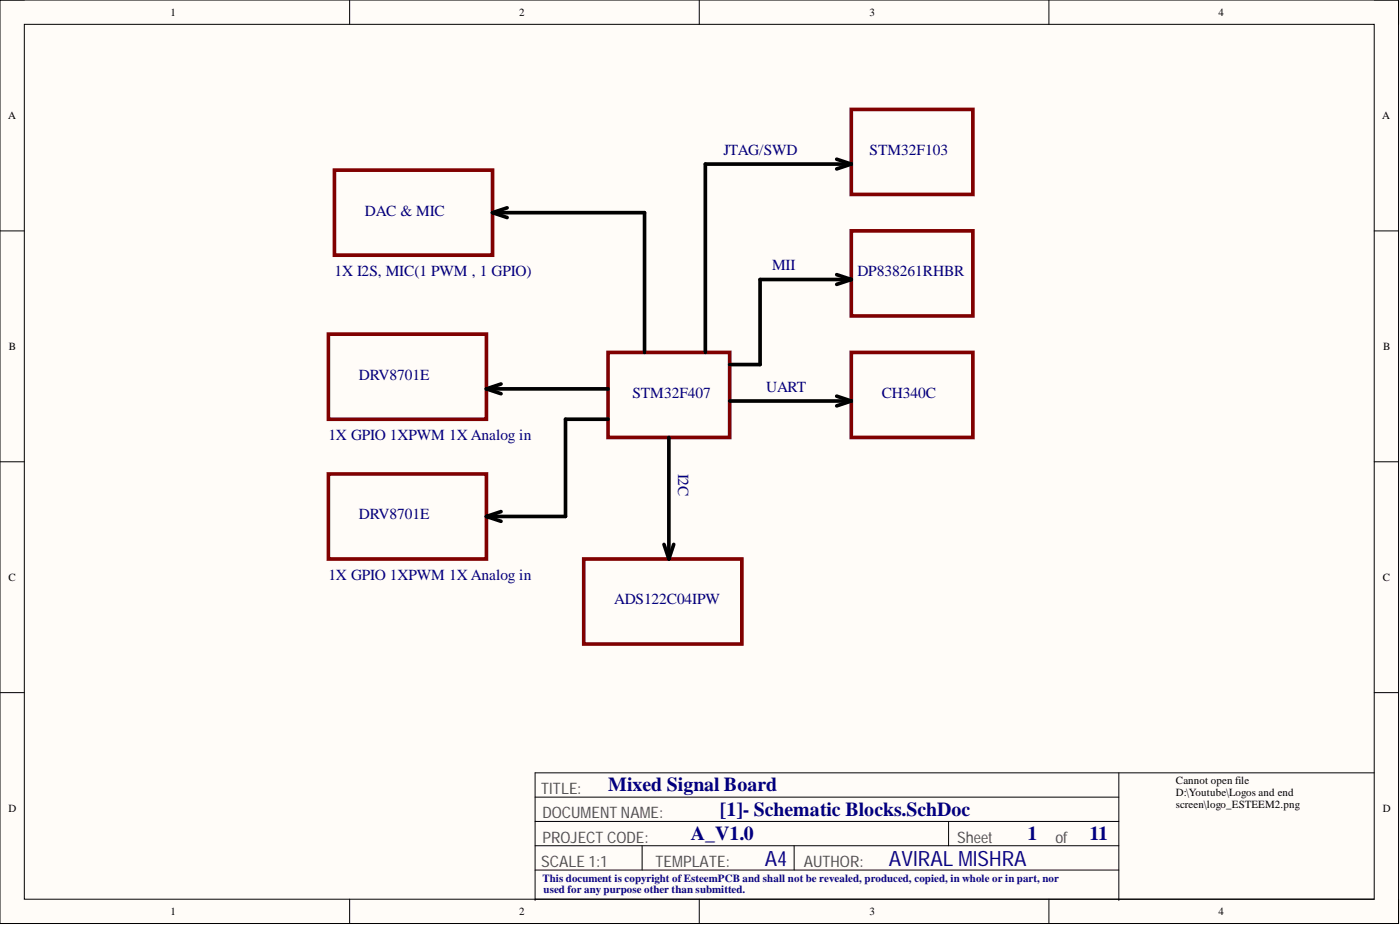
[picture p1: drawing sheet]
<svg xmlns="http://www.w3.org/2000/svg" width="292mm" height="193mm" viewBox="0 0 292 193" stroke-linecap="round" stroke-linejoin="round" font-family="sans-serif">
<path d="M0 0h291.8v192.7h-291.8z" fill-rule="evenodd" fill="#fffcf8"/>
<path d="M0 0h291.8v192.7h-291.8z" fill="none" stroke="#000" stroke-width=".21"/>
<path d="M5.1 5.1h281.6v182.5h-281.6z" fill-rule="evenodd" fill="#fffcf8"/>
<g fill="none" stroke="#000" stroke-width=".21">
<path d="M0 0h5.1M5.1 5.1h281.6v182.5h-281.6zM72.9 0v5.1M145.9 0v5.1M218.8 0v5.1M286.7 0h5.1v5.1M0 48.2h5.1M286.7 48.2h5.1M0 96.3h5.1M286.7 96.3h5.1M0 144.5h5.1M286.7 144.5h5.1"/>
<path d="M111.6 176.4h121.8M111.6 166.3h121.8M111.6 171.4h121.8M134 176.4v5.1M165.7 176.4v5.1M197.9 171.4v5M233.4 161.2v26.6M286.7 161.2h-175.1v26.6M72.9 187.6v5.1M111.6 187.6h175.1M111.6 181.5h121.8M145.9 187.6v5.1"/>
<path d="M218.8 187.6v5.1M291.8 187.6v5.1"/>
</g>
<path d="M69.8 35.5h33v17.7h-33zM177.6 22.8h25.4v17.8h-25.4zM177.6 48.2h25.4v17.7h-25.4zM68.5 69.7h33v17.8h-33zM126.9 73.5h25.3v17.8h-25.3zM177.6 73.5h25.4v17.8h-25.4zM68.5 98.9h33v17.7h-33zM121.8 116.6h33v17.8h-33z" fill="none" stroke="#800000" stroke-width=".76"/>
<g fill="none" stroke="#000" stroke-width=".76">
<path d="M174.6 33.2l3 1M177.6 34.2h-30.4v39.3M177.6 34.2l-3 1M102.8 44.4h31.7v29.1M102.8 44.4l3 1M105.8 43.4l-3 1M174.6 57.3l3 1M177.6 58.3h-19v17.8h-6.4M177.6 58.3l-3 1M101.5 81.1h25.4M101.5 81.1l3 1M104.5 80.1l-3 1"/>
<path d="M126.9 87.5h-8.9v20.2h-16.5M139.6 91.3v25.3M152.2 83.7h25.4M174.6 82.6l3 1.1M177.6 83.7l-3 1M101.5 107.7l3 1.1M104.5 106.7l-3 1M138.5 113.6l1.1 3M140.6 113.6l-1 3"/>
</g>
<g font-size="4.4" fill="#0c0087">
<text x="159.6" y="180.6">A4</text>
<text x="185.5" y="180.6">AVIRAL MISHRA</text>
</g>
<g font-size="4.1" fill="#000080">
<text x="126.9" y="165.1">Mixed Signal Board</text>
<text x="150.2" y="170.2">[1]- Schematic Blocks.SchDoc</text>
<text x="144.1" y="175.3">A_V1.0</text>
<text x="214.4" y="175.3">1</text>
<text x="227.3" y="175.3">11</text>
</g>
<g font-size="3.3" fill="#505050">
<text x="112.9" y="165.6">TITLE:</text>
<text x="113.2" y="170.7">DOCUMENTNAME:</text>
<text x="113.2" y="175.8">PROJECTCODE:</text>
<text x="199.7" y="175.8">Sheet</text>
<text x="220.2" y="175.8">of</text>
<text x="112.9" y="180.8">SCALE 1:1</text>
<text x="136.8" y="180.8">TEMPLATE:</text>
<text x="167.7" y="180.8">AUTHOR:</text>
</g>
<g font-size="3.2" fill="#000080">
<text x="151" y="32.3">JTAG/SWD</text>
<text x="181.4" y="32.3">STM32F103</text>
<text x="76.1" y="45">DAC &amp; MIC</text>
<text x="69.8" y="57.6">1X I2S, MIC(1 PWM , 1 GPIO)</text>
<text x="161.1" y="56.4">MII</text>
<text x="178.9" y="57.6">DP838261RHBR</text>
<text x="74.9" y="79.2">DRV8701E</text>
<text x="131.9" y="83">STM32F407</text>
<text x="159.9" y="81.7">UART</text>
<text x="184" y="83">CH340C</text>
<text x="68.5" y="91.9">1X GPIO 1XPWM 1X Analog in</text>
<text x="141.5" y="98.9" transform="rotate(90 141.5 98.9)">I2C</text>
<text x="74.9" y="108.3">DRV8701E</text>
<text x="68.5" y="121">1X GPIO 1XPWM 1X Analog in</text>
<text x="128.1" y="126.1">ADS122C04IPW</text>
</g>
<g font-size="2.3">
<text x="35.6" y="3.3">1</text>
<text x="108.3" y="3.3">2</text>
<text x="181.4" y="3.3">3</text>
<text x="254.2" y="3.3">4</text>
<text x="1.7" y="24.8">A</text>
<text x="288.4" y="24.8">A</text>
<text x="1.9" y="73">B</text>
<text x="288.6" y="73">B</text>
<text x="1.8" y="121.2">C</text>
<text x="288.5" y="121.2">C</text>
<text x="245.4" y="163.5">Cannot open file</text>
<text x="245.4" y="166">D:\Youtube\Logos and end</text>
<text x="1.8" y="169.3">D</text>
<text x="245.4" y="168.6">screen\logo_ESTEEM2.png</text>
<text x="288.5" y="169.3">D</text>
<text x="35.6" y="190.9">1</text>
<text x="108.3" y="190.9">2</text>
<text x="181.4" y="190.9">3</text>
<text x="254.2" y="190.9">4</text>
</g>
<g font-size="2.3" fill="#0c0087">
<text x="113.2" y="184">This document is copyright ofEsteemPCB and shall not be revealed, produced, copied, in whole or in part, nor</text>
<text x="113.4" y="186.3">used for any purpose other than submitted.</text>
</g>
</svg>
